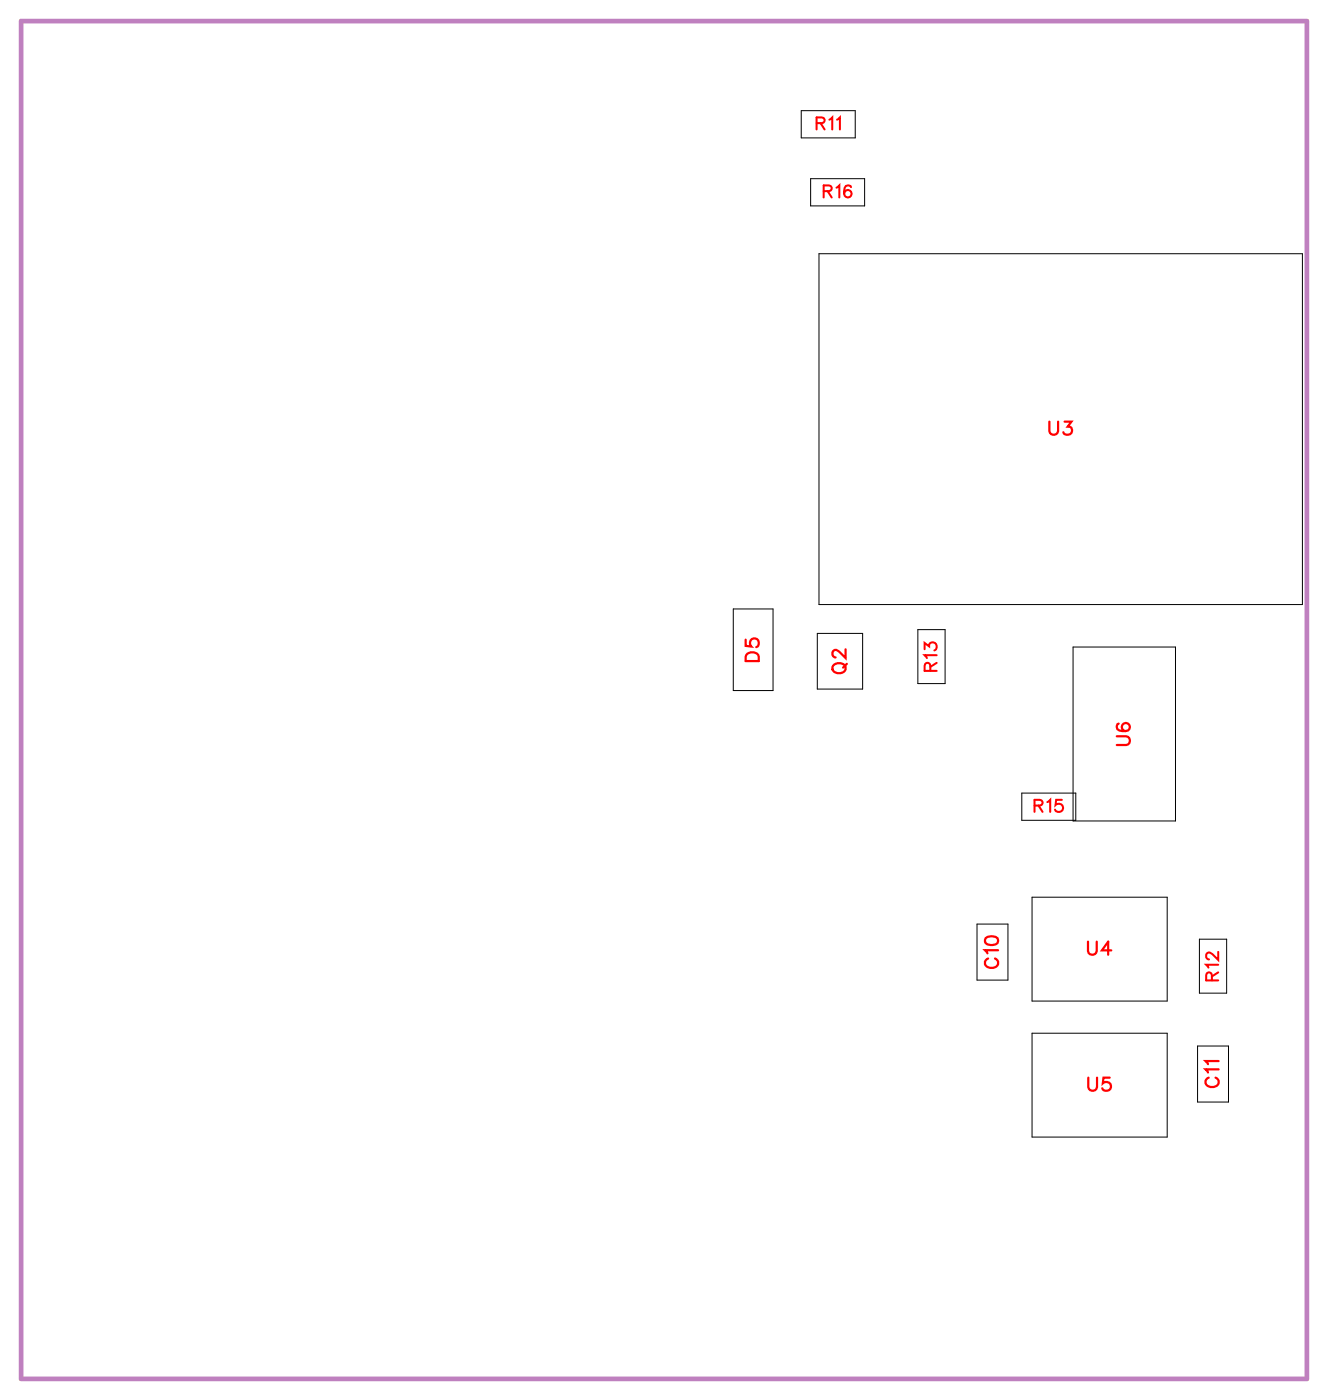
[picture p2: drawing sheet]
<svg xmlns="http://www.w3.org/2000/svg" width="72mm" height="76mm" viewBox="0 0 72 76" stroke-linecap="round" stroke-linejoin="round" font-family="sans-serif">
<path d="M1.1 1.1h69.6v73.6h-69.6z" fill="none" stroke="#bf80bf" stroke-width=".25"/>
<g fill="none" stroke="#000" stroke-width=".05">
<path d="M43.4 6h2.9v1.5h-2.9zM43.9 9.7h2.9v1.5h-2.9zM44.3 13.7h26.2v19h-26.2zM39.7 33h2.1v4.4h-2.1zM44.2 34.3h2.5v3h-2.5zM49.7 34.1h1.5v2.9h-1.5zM58.1 35h5.5v9.5h-5.5zM52.9 50h1.7v3.1h-1.7zM55.3 43h2.9v1.4h-2.9zM55.9 48.6h7.3v5.6h-7.3zM55.9 56h7.3v5.6h-7.3zM64.8 56.6h1.7v3.1h-1.7z"/>
<path d="M64.9 50.9h1.5v2.9h-1.5z"/>
</g>
<g fill="none" stroke="#f00" stroke-width=".12">
<path d="M40.4 34.6v.4h.3a.25 .25 0 0 1 0-.4 .25 .25 0 0 1 .3 .1 .25 .25 0 0 1-.1 .3M40.5 35.4l.1-.1 .4 .1 .1 .4h-.7zM45.2 36a.35 .35 0 0 1 .4-.1 .35 .35 0 0 1 .1 .4 .33 .33 0 0 1-.4 .2 .33 .33 0 0 1-.1-.5zM45.8 35.2v.4l-.4-.3-.2-.1-.1 .1v.2l.1 .1M45.8 36l-.2 .2M56.8 22.8v.5l.2 .2 .2-.1 .1-.6M57.6 22.8h.4l-.2 .3a.24 .24 0 0 1 .2 .4 .24 .24 0 0 1-.4-.1M60.4 39.9h.6l.2 .2-.1 .2h-.7M60.6 39.2h-.1a.35 .35 0 0 0 .2 .4 .35 .35 0 0 0 .5-.2 .22 .22 0 0 0-.2-.2 .22 .22 0 0 0-.3 .2 .22 .22 0 0 0 .2 .2M53.4 50.8l.2-.1a.3 .3 0 0 1 .4 .3 .38 .38 0 0 1-.4 .2 .38 .38 0 0 1-.3-.3zM53.5 51.9a.26 .26 0 0 0-.2 .3 .26 .26 0 0 0 .3 .2h.2a.26 .26 0 0 0 .2-.2 .26 .26 0 0 0-.1-.3M54 51.5h-.7l.1 .1"/>
<path d="M58.9 51v.5l.2 .2 .2-.1 .1-.6M58.9 58.4v.5l.2 .2 .2-.1 .1-.6M60.1 58.4h-.4v.3a.25 .25 0 0 1 .4 0 .25 .25 0 0 1-.1 .3 .25 .25 0 0 1-.3-.1M60.2 51.5h-.6l.4-.5v.7M65.4 58.4a.26 .26 0 0 0-.1 .3 .26 .26 0 0 0 .2 .2h.2a.26 .26 0 0 0 .3-.2 .26 .26 0 0 0-.2-.3M66 57.9h-.7l.1 .2M66 57.5h-.7l.1 .1"/>
</g>
<g fill="none" stroke="#f00" stroke-width=".11">
<path d="M44.2 6.7l.4-.1v-.2h-.4v.6M44.4 6.7l.2 .3M44.6 10.4l.4-.1v-.2l-.4-.1v.7M44.8 10.4l.2 .3M44.9 6.5l.1-.1v.6M45.3 10.2l.1-.2v.7M45.3 6.5l.2-.1v.6M46.1 10.1h-.1a.32 .32 0 0 0-.4 .2 .32 .32 0 0 0 .3 .4 .2 .2 0 0 0 .2-.2 .2 .2 0 0 0-.2-.2 .2 .2 0 0 0-.2 .2M50 35.2v-.4l.3 .2a.22 .22 0 0 1 .3-.2 .22 .22 0 0 1 0 .4M50.4 36.3l-.1-.3-.2-.1-.1 .4h.7M50.7 35.5h-.7l.2 .1M50.7 35.9l-.3 .2"/>
<path d="M56 43.6h.4v-.2l-.4-.1v.7M56.2 43.6l.2 .4M56.7 43.4l.1-.1v.7M57.5 43.3h-.3l-.1 .3a.23 .23 0 0 1 .4 0 .23 .23 0 0 1-.1 .3 .23 .23 0 0 1-.3-.1M65.6 53.1v-.4h-.3v.4h.6M65.9 52.2h-.6l.1 .2M65.9 51.6v.4l-.5-.4-.1 .2 .1 .2M65.9 52.7l-.3 .2"/>
</g>
<g font-size="1.2" fill="#fff">
<text x="56.7" y="23.8">U3</text>
<text x="41.4" y="35.9" transform="rotate(-90 41.4 35.9)">D5</text>
<text x="46.1" y="36.5" transform="rotate(-90 46.1 36.5)">Q2</text>
<text x="61.5" y="40.4" transform="rotate(-90 61.5 40.4)">U6</text>
<text x="54.3" y="52.5" transform="rotate(-90 54.3 52.5)">C10</text>
<text x="58.8" y="52">U4</text>
<text x="58.8" y="59.4">U5</text>
<text x="66.3" y="58.9" transform="rotate(-90 66.3 58.9)">C11</text>
</g>
<g font-size="1.1" fill="#fff">
<text x="44.1" y="7.3">R11</text>
<text x="44.5" y="11">R16</text>
<text x="51" y="36.4" transform="rotate(-90 51 36.4)">R13</text>
<text x="55.9" y="44.2">R15</text>
<text x="66.2" y="53.2" transform="rotate(-90 66.2 53.2)">R12</text>
</g>
</svg>
